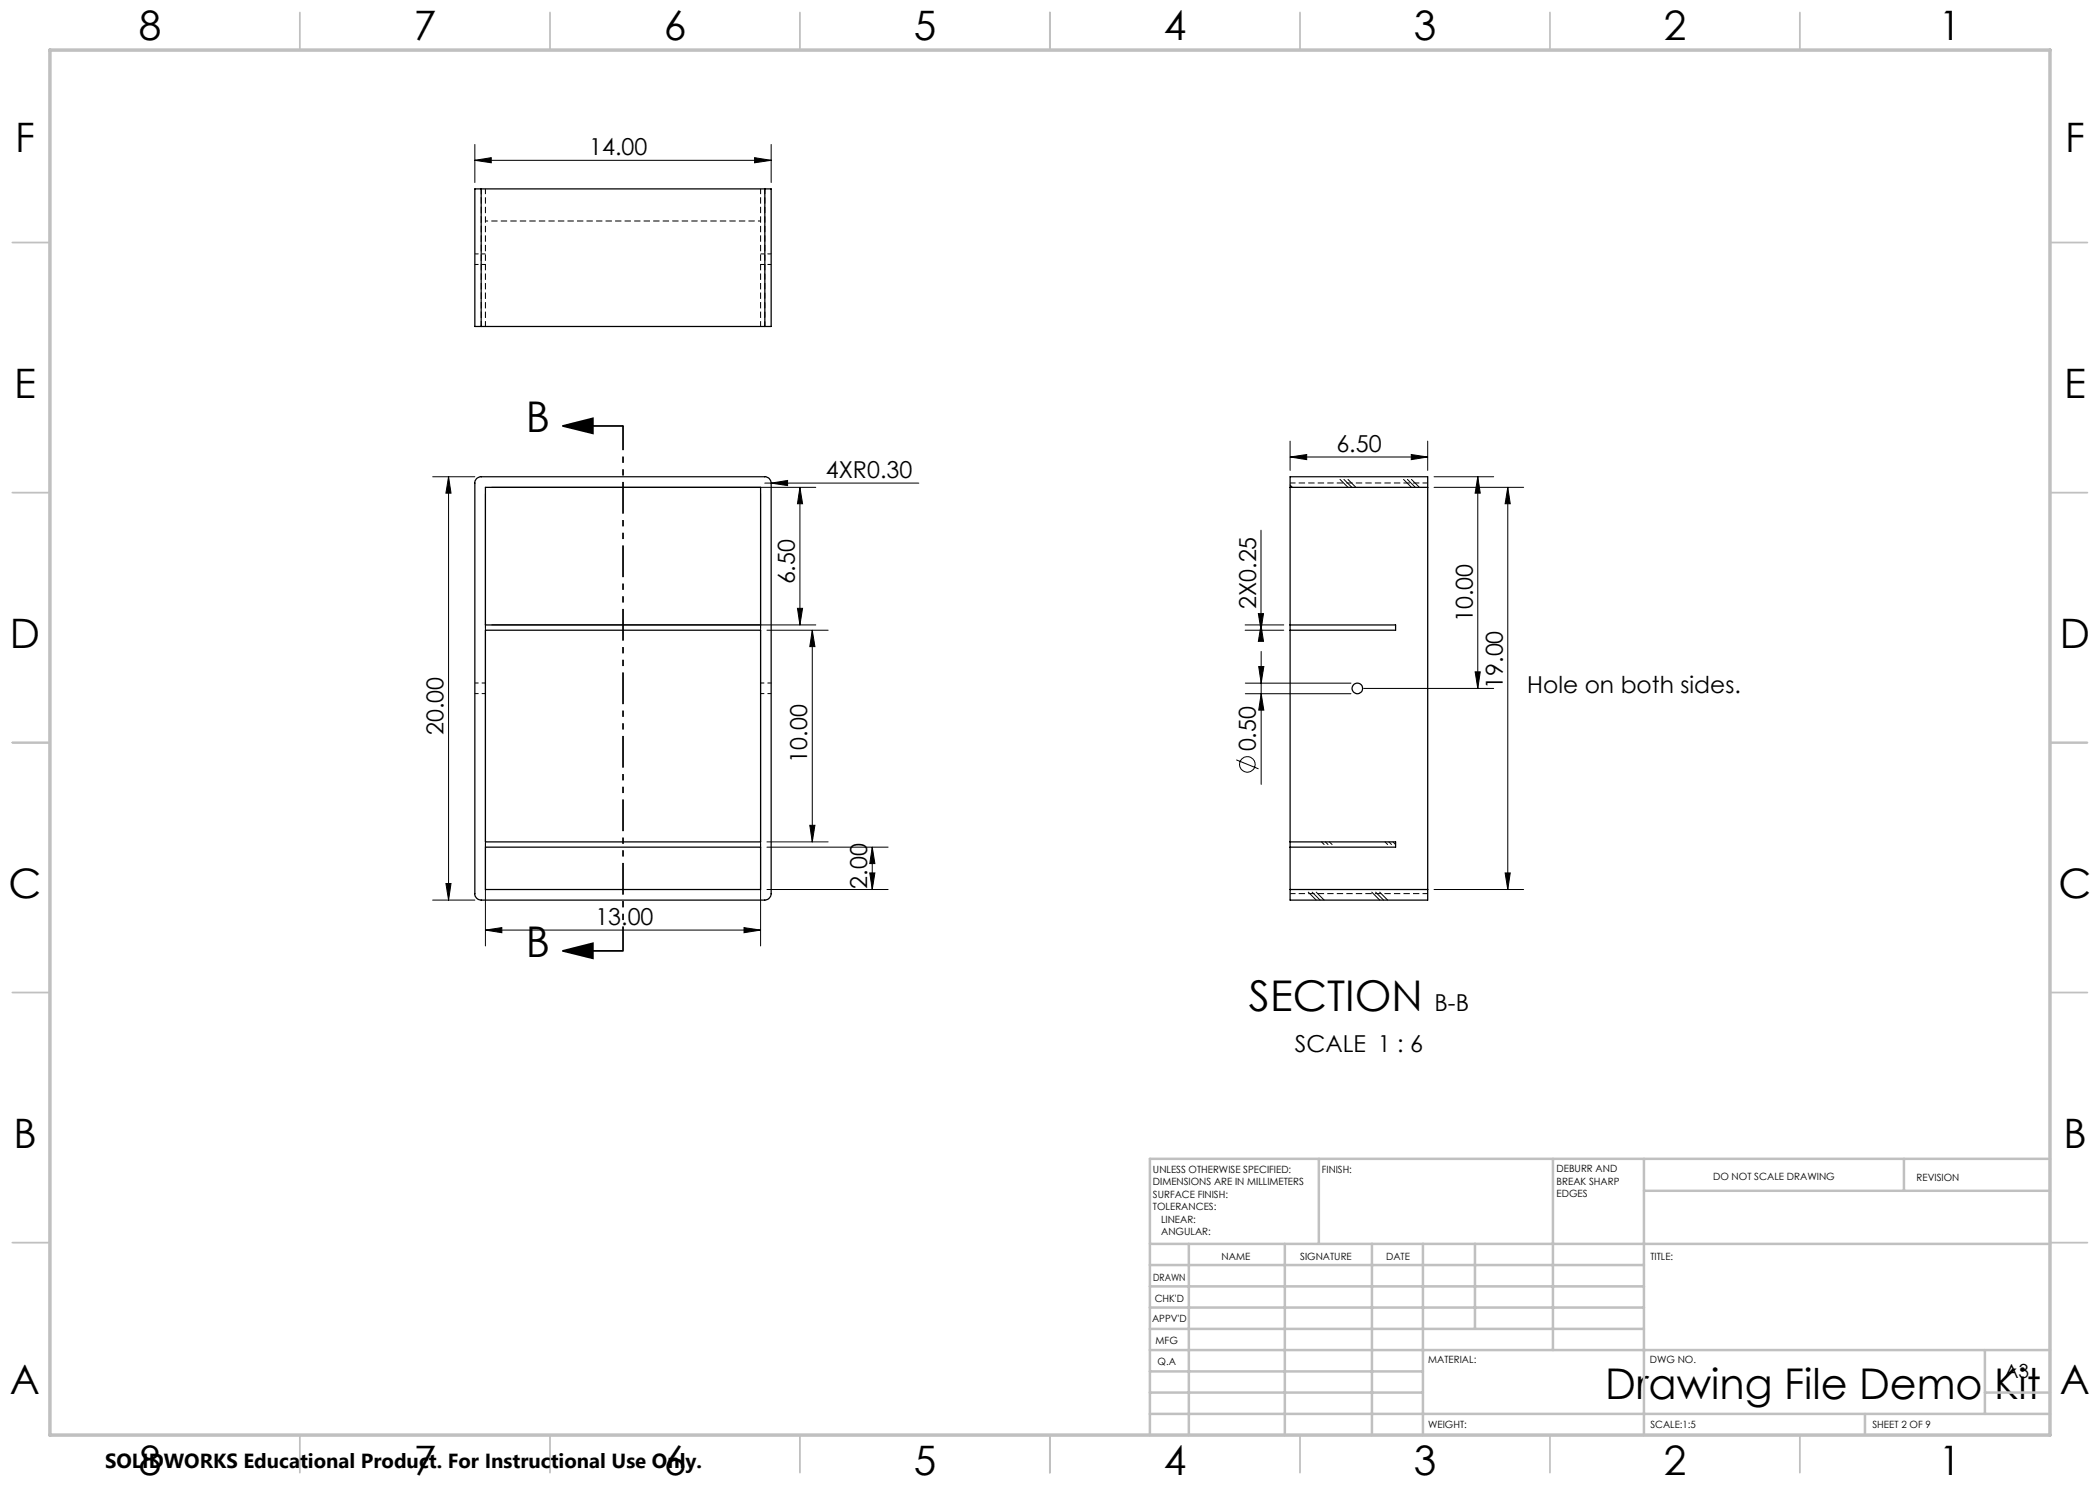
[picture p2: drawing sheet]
<svg xmlns="http://www.w3.org/2000/svg" width="420mm" height="297mm" viewBox="0 0 420 297" stroke-linecap="round" stroke-linejoin="round" font-family="sans-serif">
<path d="M95 52.9h2.1M97.1 50.8h-2.1M152.1 52.9h2.1M154.2 50.8h-2.1M95 138.7h2.1M97.1 125v1M97.1 136.6h-2.1M152.1 125v1M152.1 138.7h2.1M154.2 136.6h-2.1M97.1 169.4v-1M152.1 169.4v-1" fill="none" stroke="#000" stroke-width=".2" stroke-dasharray="1.3 .6" stroke-dashoffset=".5" stroke-linecap="butt"/>
<g fill="none" stroke="#000" stroke-width=".25">
<path d="M96.2 37.8h-1.2v27.5h1.2M96.2 37.8v27.5M96.2 37.8h56.8M153 37.8h1.2v27.5h-1.2M153 37.8v27.5M96.2 65.3h56.8M95.3 95.7l.7-.3h57a1.26 1.26 0 0 1 1.2 1.2v82.1a1.33 1.33 0 0 1-1.2 1.3h-56.8a1.26 1.26 0 0 1-1.2-1.3v-82.3zM97.1 97.5h55v27.5h-55zM258 97.5h27.5M258 95.4h27.5v84.6h-27.5zM97.1 126h55v42.4h-55zM258 125h21.1v1h-21.1"/>
<path d="M97.1 169.4h55v8.5h-55zM258 168.4h21.1v1h-21.1M258 177.9h27.5"/>
<circle cx="271.5" cy="137.7" r="1.05"/>
</g>
<path d="M153 37.8v27.5M96.2 65.3v-27.5M97.1 65.3v-27.5M152.1 65.3v-27.5M258 96.6h27.6M285.6 178.7h-27.6" fill="none" stroke="#000" stroke-width=".2" stroke-dasharray="1.3 .6" stroke-dashoffset=".2" stroke-linecap="butt"/>
<path d="M152.1 44.2h-55" fill="none" stroke="#000" stroke-width=".2" stroke-dasharray="1.3 .6" stroke-dashoffset=".7" stroke-linecap="butt"/>
<g fill="none" stroke="#000" stroke-width=".2">
<path d="M95 32.1l3.2-.6v1.1zM95 28.9v7.6M95 32.1h59.2M150.9 31.5l3.3 .6-3.3 .5zM154.2 28.9v7.6M86.5 95.4h8.5M89.7 95.4l.5 3.2h-1zM89.7 95.4v84.6M97.1 98.7v90.5M98.4 97.5h64.8M152.1 98.7v90.5M153 96.6h30.8"/>
<path d="M154.2 96.6l3.3-.5v1zM160 97.5l.5 3.2h-1zM160 97.5v27.5M258 91.4l3.3-.5v1zM258 97l.5 .5M258 88.2v5.9M258 91.4h27.5M268 95.9l1.6 1.6M268.8 95.9l1.6 1.6M269.6 95.9l1.6 1.6M280.7 95.9l1.6 1.6M281.5 95.9l1.6 1.6"/>
<path d="M282.3 90.9l3.2 .5-3.2 .5zM282.3 95.9l1.6 1.6M285.5 88.2v5.9M286.8 95.4h11.9M286.8 97.5h17.9M295.6 95.4l.5 3.2h-1.1zM295.6 95.4v42.3M301.6 97.5l.4 3.2h-1zM301.6 97.5v80.4M252.2 106v20M98.4 125h64.8M153.4 126h12.2"/>
<path d="M159.5 121.7h1l-.5 3.3zM162.5 126l.5 3.3h-1zM162.5 126v42.4M249 126h7.8M249 125h7.8M249.1 136.6h21.1M249.1 138.7h21.1M251.7 122.7h1l-.5 3.3zM251.7 133.3h1.1l-.6 3.3zM252.2 125l.5 3.3h-1zM252.2 138.7l.6 3.3h-1.1zM252.2 130.3v26.6"/>
<path d="M272.7 137.7h26M295 134.4h1.1l-.5 3.3zM247.3 152l4.4 1.8M89.2 176.7h1l-.5 3.3zM153.4 168.4h12.2M153.4 177.9h24.2M153.4 169.4h24.2M162 165.1h1l-.5 3.3zM174 174.6h1l-.6 3.3zM174.4 169.4l.6 3.3h-1zM174.4 169.4v8.5M261.7 178.4l1.5 1.6"/>
<path d="M262.4 178.4l1.6 1.6M263.2 178.4l1.6 1.6M264.3 168.4l.5 .5M265.1 168.4l.5 .5M265.9 168.4l.5 .5M274.4 178.4l1.5 1.6M275.1 178.4l1.6 1.6M275.9 178.4l1.6 1.6M277 168.4l.5 .5M277.8 168.4l.5 .5M278.6 168.4l.5 .5M286.8 177.9h17.9"/>
<path d="M301 174.6h1l-.4 3.3zM86.5 180h8.5M97.1 186l3.3-.5v1zM97.1 186h55M148.8 185.5l3.3 .5-3.3 .5z"/>
<circle cx="249.5" cy="152.9" r="1.55"/>
</g>
<path d="M112.6 85.2l6-1.5v3zM112.6 85.2h12M112.6 190.2l6-1.5v3zM112.6 190.2h12" fill="none" stroke="#000" stroke-width=".35"/>
<path d="M124.6 85.2v105" fill="none" stroke="#000" stroke-width=".35" stroke-dasharray="6.3 1.3 1.3 1.3 1.3 1.3" stroke-dashoffset="1.5" stroke-linecap="butt"/>
<g fill="none" stroke="#c0c0c0" stroke-width=".35">
<path d="M60 2.5v7.5M110 2.5v7.5M160 2.5v7.5M210 2.5v7.5M260 2.5v7.5M310 2.5v7.5M360 2.5v7.5M2.5 48.5h7.5M410 48.5h7.5M2.5 98.5h7.5M410 98.5h7.5M2.5 148.5h7.5"/>
<path d="M410 148.5h7.5M2.5 198.5h7.5M410 198.5h7.5M2.5 248.5h7.5M410 248.5h7.5M60 287v7.5M110 287v7.5M160 287v7.5M210 287v7.5M260 287v7.5M310 287v7.5M360 287v7.5"/>
</g>
<g fill="none" stroke="#c0c0c0" stroke-width=".5">
<path d="M263.8 231.8v17M310.6 231.8v38.2M328.8 231.8v55.2M328.8 238.2h81.2M380.8 231.8v6.4M410 231.8h-180v55.2M230 248.8h180M230 257.3h98.8M230 253h98.8M237.8 248.8v38.2M257 248.8v38.2M274.4 248.8v38.2"/>
<path d="M284.6 248.8v38.2M295 248.8v17M230 265.8h98.8M230 261.5h98.8M230 278.5h54.6M230 274.3h54.6M230 270h180M397 278.5h13M397 270v12.8M230 282.8h180M373 282.8v4.2"/>
</g>
<path d="M10 10h400v277h-400z" fill="none" stroke="#c0c0c0" stroke-width=".7"/>
<g fill="#000">
<path d="M154.2 96.6l3.3-.5v1z"/>
<path d="M95 32.1l3.2-.6v1.1zM150.9 31.5l3.3 .6-3.3 .5zM258 91.4l3.3-.5v1zM282.3 90.9l3.2 .5-3.2 .5z"/>
<path d="M89.7 95.4l.5 3.2h-1zM89.2 176.7h1l-.5 3.3zM160 97.5l.5 3.2h-1zM159.5 121.7h1l-.5 3.3zM252.2 125l.5 3.3h-1zM251.7 122.7h1l-.5 3.3zM301.6 97.5l.4 3.2h-1zM301 174.6h1l-.4 3.3zM251.7 133.3h1.1l-.6 3.3zM252.2 138.7l.6 3.3h-1.1zM295.6 95.4l.5 3.2h-1.1zM295 134.4h1.1l-.5 3.3z"/>
<path d="M112.6 85.2l6-1.5v3zM112.6 190.2l6-1.5v3z"/>
<path d="M162 165.1h1l-.5 3.3zM162.5 126l.5 3.3h-1z"/>
<path d="M174 174.6h1l-.6 3.3zM174.4 169.4l.6 3.3h-1z"/>
<path d="M148.8 185.5l3.3 .5-3.3 .5zM97.1 186l3.3-.5v1z"/>
</g>
<g font-size="8.5">
<text x="105.1" y="86.4">B</text>
<text x="105.1" y="191.4">B</text>
<text x="249.8" y="202.2">SECTION</text>
<text x="321.1" y="279.7">Drawing File Demo Kit</text>
</g>
<g font-size="8.1">
<text x="27.7" y="8">8</text>
<text x="82.7" y="8">7</text>
<text x="132.7" y="8">6</text>
<text x="182.7" y="8">5</text>
<text x="232.7" y="8">4</text>
<text x="282.7" y="8">3</text>
<text x="332.7" y="8">2</text>
<text x="387.7" y="8">1</text>
<text x="3" y="30.4">F</text>
<text x="413" y="30.4">F</text>
<text x="2.8" y="79.6">E</text>
<text x="412.8" y="79.6">E</text>
<text x="2" y="129.6">D</text>
<text x="412" y="129.6">D</text>
<text x="1.7" y="179.6">C</text>
<text x="411.7" y="179.6">C</text>
<text x="2.7" y="229.6">B</text>
<text x="412.7" y="229.6">B</text>
<text x="2" y="278.9">A</text>
<text x="412" y="278.9">A</text>
<text x="27.7" y="295">8</text>
<text x="82.7" y="295">7</text>
<text x="132.7" y="295">6</text>
<text x="182.7" y="295">5</text>
<text x="232.7" y="295">4</text>
<text x="282.7" y="295">3</text>
<text x="332.7" y="295">2</text>
<text x="387.7" y="295">1</text>
</g>
<g font-size="4.7">
<text x="117.8" y="31">14.00</text>
<text x="165.2" y="95.6">4XR0.30</text>
<text x="267.3" y="90.4">6.50</text>
<text x="159" y="116.9" transform="rotate(-90 159 116.9)">6.50</text>
<text x="251.2" y="121.8" transform="rotate(-90 251.2 121.8)">2X0.25</text>
<text x="294.5" y="124.4" transform="rotate(-90 294.5 124.4)">10.00</text>
<text x="300.5" y="137.8" transform="rotate(-90 300.5 137.8)">19.00</text>
<text x="305.4" y="138.6">Hole on both sides.</text>
<text x="88.7" y="147" transform="rotate(-90 88.7 147)">20.00</text>
<text x="161.5" y="152.5" transform="rotate(-90 161.5 152.5)">10.00</text>
<text x="251.2" y="150.3" transform="rotate(-90 251.2 150.3)">0.50</text>
<text x="173.5" y="177.7" transform="rotate(-90 173.5 177.7)">2.00</text>
<text x="119.1" y="185">13.00</text>
<text x="286.9" y="202.2">B-B</text>
<text x="259" y="210.4">SCALE 1 : 6</text>
</g>
<text font-size="4.1" x="21" y="293.7">SOLIDWORKS Educational Product. For Instructional Use Only.</text>
<text font-size="3.9" x="400.9" y="275.5">A3</text>
<g font-size="2">
<text x="230.6" y="234.6">UNLESS OTHERWISE SPECIFIED:</text>
<text x="230.6" y="237.1">DIMENSIONS ARE IN MILLIMETERS</text>
<text x="230.6" y="239.6">SURFACE FINISH:</text>
<text x="264.4" y="234.6">FINISH:</text>
<text x="311.3" y="234.5">DEBURR AND</text>
<text x="311.3" y="237">BREAK SHARP</text>
<text x="311.3" y="239.5">EDGES</text>
<text x="342.6" y="236">DO NOT SCALE DRAWING</text>
<text x="383.3" y="236.2">REVISION</text>
<text x="230.6" y="242.1">TOLERANCES:</text>
<text x="232.2" y="244.6">LINEAR:</text>
<text x="232.2" y="247.1">ANGULAR:</text>
<text x="244.3" y="252">NAME</text>
<text x="260" y="251.9">SIGNATURE</text>
<text x="277.2" y="251.9">DATE</text>
<text x="330.1" y="251.9">TITLE:</text>
<text x="230.6" y="256.1">DRAWN</text>
<text x="230.9" y="260.3">CHK'D</text>
<text x="230.4" y="264.4">APPV'D</text>
<text x="231.1" y="268.8">MFG</text>
<text x="231.5" y="273">Q.A</text>
<text x="285.6" y="272.5">MATERIAL:</text>
<text x="330" y="272.5">DWG NO.</text>
<text x="285.6" y="285.5">WEIGHT:</text>
<text x="330.1" y="285.6">SCALE:1:5</text>
<text x="374.5" y="285.6">SHEET 2 OF 9</text>
</g>
</svg>
